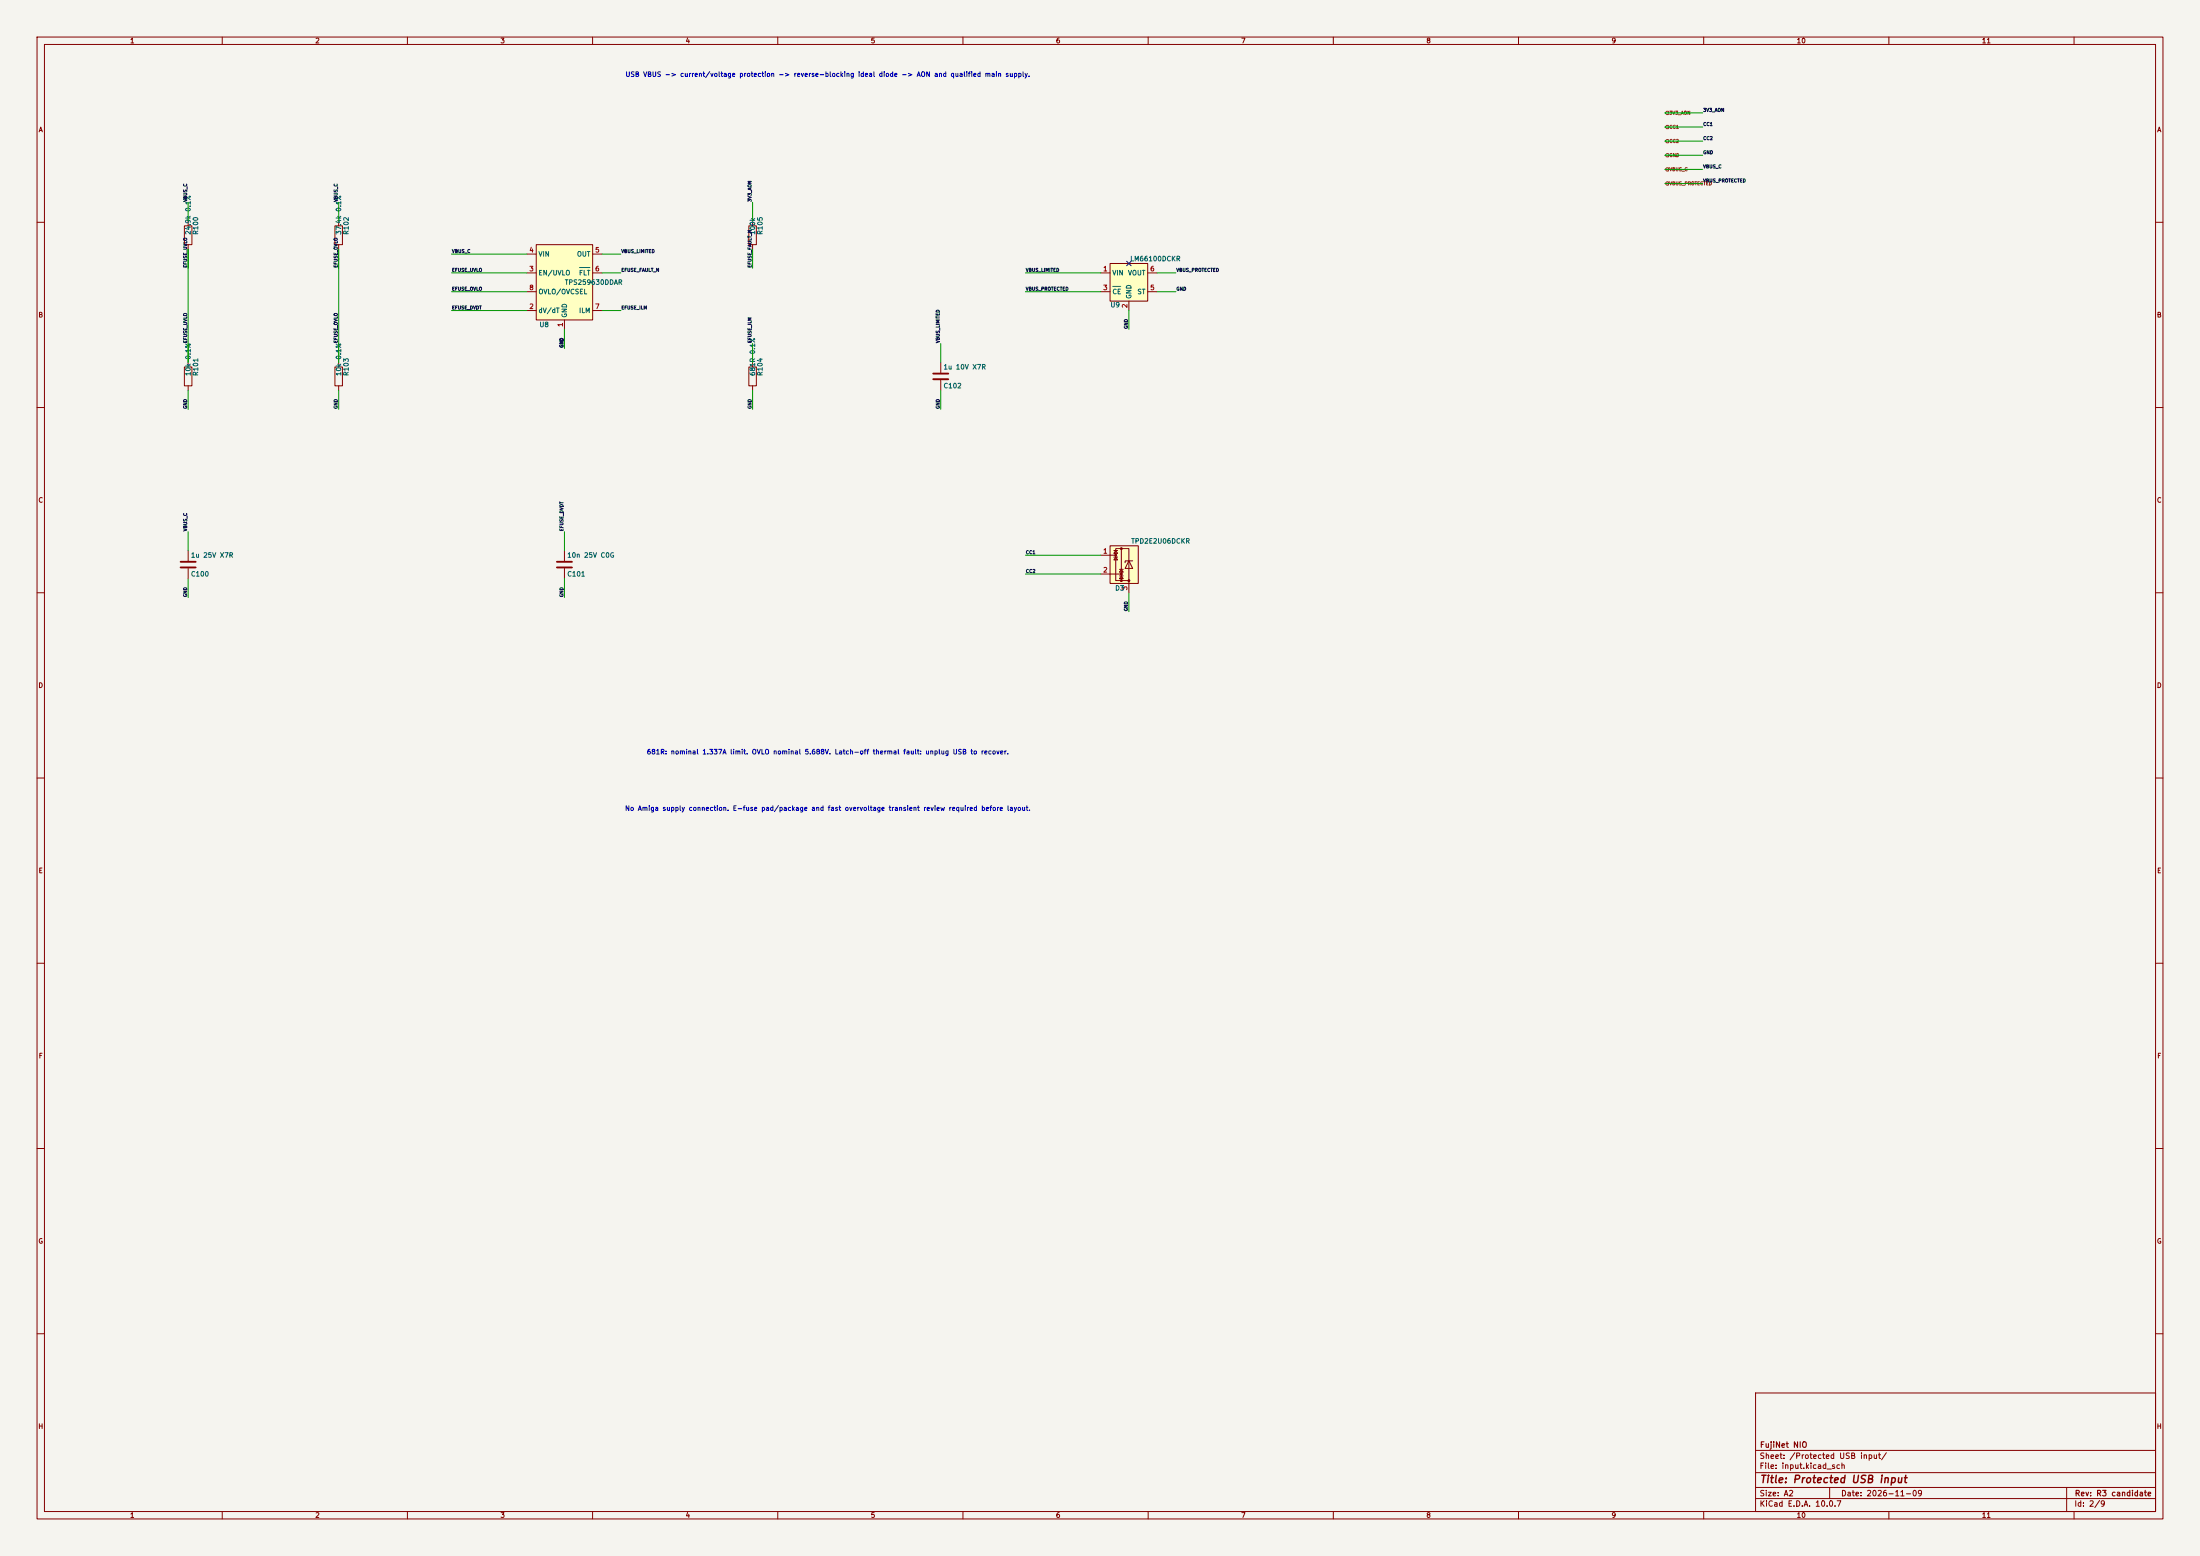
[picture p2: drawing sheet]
(kicad_sch
 (version 20250114)
 (generator "eeschema")
 (generator_version "9.0")
 (paper "A2")
 (title_block
  (title "Protected USB input")
  (date "2026-11-09")
  (rev "R3 candidate")
  (company "FujiNet NIO"))
 (lib_symbols
  (symbol "Power_Management:TPS2596xx" (exclude_from_sim no) (in_bom yes) (on_board yes)
   (in_pos_files yes)
   (duplicate_pin_numbers_are_jumpers no)
   (property "Reference" "U" (at -6.858 11.43 0) (show_name no) (do_not_autoplace no) (effects (font (size 1.27 1.27))))
   (property "Value" "TPS2596xx" (at 0 0 0) (show_name no) (do_not_autoplace no) (effects (font (size 1.27 1.27))))
   (property "Footprint" "Package_SO:TI_SO-PowerPAD-8_ThermalVias" (at 0 -14.478 0) (show_name no) (do_not_autoplace no) (hide yes) (effects (font (size 1.27 1.27))))
   (property "Datasheet" "https://www.ti.com/lit/ds/symlink/tps2596.pdf" (at 0 -17.78 0) (show_name no) (do_not_autoplace no) (hide yes) (effects (font (size 1.27 1.27))))
   (property "Description" "2V7 - 19V, 0.125A - 2A eFuse Protection Switch, SO-8" (at 0 13.208 0) (show_name no) (do_not_autoplace no) (hide yes) (effects (font (size 1.27 1.27))))
   (symbol "TPS2596xx_0_1"
    (rectangle (start -7.62 10.16) (end 7.62 -10.16) (stroke (width 0.254) (type default)) (fill (type background))))
   (symbol "TPS2596xx_1_1"
    (pin power_in line (at 0 -12.7 90) (length 2.54) (name "GND" (effects (font (size 1.27 1.27)))) (number "1" (effects (font (size 1.27 1.27)))))
    (pin passive line (at -10.16 -7.62 0) (length 2.54) (name "dV/dT" (effects (font (size 1.27 1.27)))) (number "2" (effects (font (size 1.27 1.27)))))
    (pin input line (at -10.16 2.54 0) (length 2.54) (name "EN/UVLO" (effects (font (size 1.27 1.27)))) (number "3" (effects (font (size 1.27 1.27)))))
    (pin power_in line (at -10.16 7.62 0) (length 2.54) (name "VIN" (effects (font (size 1.27 1.27)))) (number "4" (effects (font (size 1.27 1.27)))))
    (pin power_out line (at 10.16 7.62 180) (length 2.54) (name "OUT" (effects (font (size 1.27 1.27)))) (number "5" (effects (font (size 1.27 1.27)))))
    (pin open_collector line (at 10.16 2.54 180) (length 2.54) (name "~{FLT}" (effects (font (size 1.27 1.27)))) (number "6" (effects (font (size 1.27 1.27)))))
    (pin output line (at 10.16 -7.62 180) (length 2.54) (name "ILM" (effects (font (size 1.27 1.27)))) (number "7" (effects (font (size 1.27 1.27)))))
    (pin input line (at -10.16 -2.54 0) (length 2.54) (name "OVLO/OVCSEL" (effects (font (size 1.27 1.27)))) (number "8" (effects (font (size 1.27 1.27)))))
    (pin passive line (at 0 -12.7 90) (length 2.54) (hide yes) (name "GND" (effects (font (size 1.27 1.27)))) (number "9" (effects (font (size 1.27 1.27))))))
   (embedded_fonts no))
  (symbol "Power_Management:LM66100DCK" (exclude_from_sim no) (in_bom yes) (on_board yes)
   (in_pos_files yes)
   (duplicate_pin_numbers_are_jumpers no)
   (property "Reference" "U" (at -5.08 6.096 0) (show_name no) (do_not_autoplace no) (effects (font (size 1.27 1.27)) (justify left)))
   (property "Value" "LM66100DCK" (at 0.254 -6.35 0) (show_name no) (do_not_autoplace no) (effects (font (size 1.27 1.27)) (justify left)))
   (property "Footprint" "Package_TO_SOT_SMD:SOT-363_SC-70-6" (at 0 1.27 0) (show_name no) (do_not_autoplace no) (hide yes) (effects (font (size 1.27 1.27))))
   (property "Datasheet" "https://www.ti.com/lit/ds/symlink/lm66100.pdf" (at 0 -1.016 0) (show_name no) (do_not_autoplace no) (hide yes) (effects (font (size 1.27 1.27))))
   (property "Description" "Ideal Diode With Input Polarity Protection 1.5 - 5.5V  Input Voltage, 1.5A Output Current, Ron 141 mOhm, SC-70-6" (at 0 -18.034 0) (show_name no) (do_not_autoplace no) (hide yes) (effects (font (size 1.27 1.27))))
   (symbol "LM66100DCK_0_1"
    (rectangle (start -5.08 5.08) (end 5.08 -5.08) (stroke (width 0.254) (type default)) (fill (type background))))
   (symbol "LM66100DCK_1_1"
    (pin power_in line (at -7.62 2.54 0) (length 2.54) (name "VIN" (effects (font (size 1.27 1.27)))) (number "1" (effects (font (size 1.27 1.27)))))
    (pin power_in line (at 0 -7.62 90) (length 2.54) (name "GND" (effects (font (size 1.27 1.27)))) (number "2" (effects (font (size 1.27 1.27)))))
    (pin input line (at -7.62 -2.54 0) (length 2.54) (name "~{CE}" (effects (font (size 1.27 1.27)))) (number "3" (effects (font (size 1.27 1.27)))))
    (pin no_connect line (at 0 5.08 270) (length 2.54) (hide yes) (name "NC" (effects (font (size 1.27 1.27)))) (number "4" (effects (font (size 1.27 1.27)))))
    (pin open_collector line (at 7.62 -2.54 180) (length 2.54) (name "ST" (effects (font (size 1.27 1.27)))) (number "5" (effects (font (size 1.27 1.27)))))
    (pin power_out line (at 7.62 2.54 180) (length 2.54) (name "VOUT" (effects (font (size 1.27 1.27)))) (number "6" (effects (font (size 1.27 1.27))))))
   (embedded_fonts no))
  (symbol "Device:R"
   (pin_numbers (hide yes))
   (pin_names
    (offset 0)) (exclude_from_sim no) (in_bom yes) (on_board yes)
   (in_pos_files yes)
   (duplicate_pin_numbers_are_jumpers no)
   (property "Reference" "R" (at 2.032 0 90) (show_name no) (do_not_autoplace no) (effects (font (size 1.27 1.27))))
   (property "Value" "R" (at 0 0 90) (show_name no) (do_not_autoplace no) (effects (font (size 1.27 1.27))))
   (property "Footprint" "" (at -1.778 0 90) (show_name no) (do_not_autoplace no) (hide yes) (effects (font (size 1.27 1.27))))
   (property "Datasheet" "" (at 0 0 0) (show_name no) (do_not_autoplace no) (hide yes) (effects (font (size 1.27 1.27))))
   (property "Description" "Resistor" (at 0 0 0) (show_name no) (do_not_autoplace no) (hide yes) (effects (font (size 1.27 1.27))))
   (symbol "R_0_1"
    (rectangle (start -1.016 -2.54) (end 1.016 2.54) (stroke (width 0.254) (type default)) (fill (type none))))
   (symbol "R_1_1"
    (pin passive line (at 0 3.81 270) (length 1.27) (name "" (effects (font (size 1.27 1.27)))) (number "1" (effects (font (size 1.27 1.27)))))
    (pin passive line (at 0 -3.81 90) (length 1.27) (name "" (effects (font (size 1.27 1.27)))) (number "2" (effects (font (size 1.27 1.27))))))
   (embedded_fonts no))
  (symbol "Device:C"
   (pin_numbers (hide yes))
   (pin_names
    (offset 0.254)) (exclude_from_sim no) (in_bom yes) (on_board yes)
   (in_pos_files yes)
   (duplicate_pin_numbers_are_jumpers no)
   (property "Reference" "C" (at 0.635 2.54 0) (show_name no) (do_not_autoplace no) (effects (font (size 1.27 1.27)) (justify left)))
   (property "Value" "C" (at 0.635 -2.54 0) (show_name no) (do_not_autoplace no) (effects (font (size 1.27 1.27)) (justify left)))
   (property "Footprint" "" (at 0.9652 -3.81 0) (show_name no) (do_not_autoplace no) (hide yes) (effects (font (size 1.27 1.27))))
   (property "Datasheet" "" (at 0 0 0) (show_name no) (do_not_autoplace no) (hide yes) (effects (font (size 1.27 1.27))))
   (property "Description" "Unpolarized capacitor" (at 0 0 0) (show_name no) (do_not_autoplace no) (hide yes) (effects (font (size 1.27 1.27))))
   (symbol "C_0_1"
    (polyline (pts (xy -2.032 0.762) (xy 2.032 0.762)) (stroke (width 0.508) (type default)) (fill (type none)))
    (polyline (pts (xy -2.032 -0.762) (xy 2.032 -0.762)) (stroke (width 0.508) (type default)) (fill (type none))))
   (symbol "C_1_1"
    (pin passive line (at 0 3.81 270) (length 2.794) (name "" (effects (font (size 1.27 1.27)))) (number "1" (effects (font (size 1.27 1.27)))))
    (pin passive line (at 0 -3.81 90) (length 2.794) (name "" (effects (font (size 1.27 1.27)))) (number "2" (effects (font (size 1.27 1.27))))))
   (embedded_fonts no))
  (symbol "Power_Protection:TPD2E2U06DCK" (exclude_from_sim no) (in_bom yes) (on_board yes)
   (in_pos_files yes)
   (duplicate_pin_numbers_are_jumpers no)
   (property "Reference" "U" (at -3.81 6.35 0) (show_name no) (do_not_autoplace no) (effects (font (size 1.27 1.27))))
   (property "Value" "TPD2E2U06DCK" (at 0.508 -6.35 0) (show_name no) (do_not_autoplace no) (effects (font (size 1.27 1.27)) (justify left)))
   (property "Footprint" "Package_TO_SOT_SMD:SOT-323_SC-70" (at -20.32 -6.35 0) (show_name no) (do_not_autoplace no) (hide yes) (effects (font (size 1.27 1.27))))
   (property "Datasheet" "http://www.ti.com/lit/ds/symlink/tpd2e2u06.pdf" (at -5.08 5.08 0) (show_name no) (do_not_autoplace no) (hide yes) (effects (font (size 1.27 1.27))))
   (property "Description" "Dual-Channel High-Speed ESD Protection, SC-70" (at 0 0 0) (show_name no) (do_not_autoplace no) (hide yes) (effects (font (size 1.27 1.27))))
   (symbol "TPD2E2U06DCK_0_1"
    (rectangle (start -5.08 5.08) (end 2.54 -5.08) (stroke (width 0.254) (type default)) (fill (type background)))
    (rectangle (start -3.556 4.318) (end 0 -4.318) (stroke (width 0) (type default)) (fill (type none)))
    (polyline (pts (xy -3.556 3.81) (xy -4.064 3.048) (xy -3.048 3.048) (xy -3.556 3.81)) (stroke (width 0) (type default)) (fill (type none)))
    (circle (center -3.556 2.54) (radius 0.254) (stroke (width 0) (type default)) (fill (type outline)))
    (polyline (pts (xy -3.556 2.54) (xy -5.08 2.54)) (stroke (width 0) (type default)) (fill (type none)))
    (polyline (pts (xy -3.556 2.032) (xy -4.064 1.27) (xy -3.048 1.27) (xy -3.556 2.032)) (stroke (width 0) (type default)) (fill (type none)))
    (polyline (pts (xy -3.048 3.81) (xy -4.064 3.81)) (stroke (width 0) (type default)) (fill (type none)))
    (polyline (pts (xy -3.048 2.032) (xy -4.064 2.032)) (stroke (width 0) (type default)) (fill (type none)))
    (circle (center -2.032 4.318) (radius 0.254) (stroke (width 0) (type default)) (fill (type outline)))
    (polyline (pts (xy -2.032 -1.27) (xy -2.54 -2.032) (xy -1.524 -2.032) (xy -2.032 -1.27)) (stroke (width 0) (type default)) (fill (type none)))
    (circle (center -2.032 -2.54) (radius 0.254) (stroke (width 0) (type default)) (fill (type outline)))
    (polyline (pts (xy -2.032 -2.54) (xy -5.08 -2.54)) (stroke (width 0) (type default)) (fill (type none)))
    (polyline (pts (xy -2.032 -3.048) (xy -2.54 -3.81) (xy -1.524 -3.81) (xy -2.032 -3.048)) (stroke (width 0) (type default)) (fill (type none)))
    (circle (center -2.032 -4.318) (radius 0.254) (stroke (width 0) (type default)) (fill (type outline)))
    (polyline (pts (xy -2.032 -4.318) (xy -2.032 4.318)) (stroke (width 0) (type default)) (fill (type none)))
    (polyline (pts (xy -1.524 -1.27) (xy -2.54 -1.27)) (stroke (width 0) (type default)) (fill (type none)))
    (polyline (pts (xy -1.524 -3.048) (xy -2.54 -3.048)) (stroke (width 0) (type default)) (fill (type none)))
    (polyline (pts (xy 0 1.016) (xy 1.016 -1.016) (xy -1.016 -1.016) (xy 0 1.016)) (stroke (width 0) (type default)) (fill (type none)))
    (polyline (pts (xy 0 -4.318) (xy 0 -5.08)) (stroke (width 0) (type default)) (fill (type none)))
    (circle (center 0 -4.318) (radius 0.254) (stroke (width 0) (type default)) (fill (type outline)))
    (polyline (pts (xy 1.016 1.016) (xy -1.016 1.016) (xy -1.016 0.508)) (stroke (width 0) (type default)) (fill (type none))))
   (symbol "TPD2E2U06DCK_1_1"
    (pin passive line (at -7.62 2.54 0) (length 2.54) (name "" (effects (font (size 1.27 1.27)))) (number "1" (effects (font (size 1.27 1.27)))))
    (pin passive line (at -7.62 -2.54 0) (length 2.54) (name "" (effects (font (size 1.27 1.27)))) (number "2" (effects (font (size 1.27 1.27)))))
    (pin passive line (at 0 -7.62 90) (length 2.54) (name "" (effects (font (size 1.27 1.27)))) (number "3" (effects (font (size 1.27 1.27))))))
   (embedded_fonts no)))
 (symbol
  (lib_id "Power_Management:TPS2596xx")
  (at 152.4 76.2 0)
  (unit 1)
  (exclude_from_sim no)
  (in_bom yes)
  (on_board yes)
  (dnp no)
  (fields_autoplaced no)
  (property "Reference" "U8" (at 145.542 87.63 0.0000) (effects (font (size 1.27 1.27)) (justify left)))
  (property "Value" "TPS259630DDAR" (at 152.4 76.2 0.0000) (effects (font (size 1.27 1.27)) (justify left)))
  (property "Footprint" "Package_SO:TI_SO-PowerPAD-8" (at 152.4 61.722 0.0000) (effects (font (size 1.27 1.27)) (hide yes)))
  (pin "1")
  (pin "2")
  (pin "3")
  (pin "4")
  (pin "5")
  (pin "6")
  (pin "7")
  (pin "8")
  (pin "9"))
 (symbol
  (lib_id "Power_Management:LM66100DCK")
  (at 304.8 76.2 0)
  (unit 1)
  (exclude_from_sim no)
  (in_bom yes)
  (on_board yes)
  (dnp no)
  (fields_autoplaced no)
  (property "Reference" "U9" (at 299.72 82.296 0.0000) (effects (font (size 1.27 1.27)) (justify left)))
  (property "Value" "LM66100DCKR" (at 305.054 69.85 0.0000) (effects (font (size 1.27 1.27)) (justify left)))
  (property "Footprint" "Package_TO_SOT_SMD:SOT-363_SC-70-6" (at 304.8 77.47 0.0000) (effects (font (size 1.27 1.27)) (hide yes)))
  (pin "1")
  (pin "2")
  (pin "3")
  (pin "4")
  (pin "5")
  (pin "6"))
 (symbol
  (lib_id "Device:R")
  (at 50.8 63.5 0)
  (unit 1)
  (exclude_from_sim no)
  (in_bom yes)
  (on_board yes)
  (dnp no)
  (fields_autoplaced no)
  (property "Reference" "R100" (at 52.832 63.5 90) (effects (font (size 1.27 1.27)) (justify left)))
  (property "Value" "24.9k 0.1%" (at 50.8 63.5 90) (effects (font (size 1.27 1.27)) (justify left)))
  (property "Footprint" "Resistor_SMD:R_0603_1608Metric" (at 49.022 63.5 90) (effects (font (size 1.27 1.27)) (hide yes)))
  (pin "1")
  (pin "2"))
 (symbol
  (lib_id "Device:R")
  (at 50.8 101.6 0)
  (unit 1)
  (exclude_from_sim no)
  (in_bom yes)
  (on_board yes)
  (dnp no)
  (fields_autoplaced no)
  (property "Reference" "R101" (at 52.832 101.6 90) (effects (font (size 1.27 1.27)) (justify left)))
  (property "Value" "10k 0.1%" (at 50.8 101.6 90) (effects (font (size 1.27 1.27)) (justify left)))
  (property "Footprint" "Resistor_SMD:R_0603_1608Metric" (at 49.022 101.6 90) (effects (font (size 1.27 1.27)) (hide yes)))
  (pin "1")
  (pin "2"))
 (symbol
  (lib_id "Device:R")
  (at 91.44 63.5 0)
  (unit 1)
  (exclude_from_sim no)
  (in_bom yes)
  (on_board yes)
  (dnp no)
  (fields_autoplaced no)
  (property "Reference" "R102" (at 93.472 63.5 90) (effects (font (size 1.27 1.27)) (justify left)))
  (property "Value" "37.4k 0.1%" (at 91.44 63.5 90) (effects (font (size 1.27 1.27)) (justify left)))
  (property "Footprint" "Resistor_SMD:R_0603_1608Metric" (at 89.662 63.5 90) (effects (font (size 1.27 1.27)) (hide yes)))
  (pin "1")
  (pin "2"))
 (symbol
  (lib_id "Device:R")
  (at 91.44 101.6 0)
  (unit 1)
  (exclude_from_sim no)
  (in_bom yes)
  (on_board yes)
  (dnp no)
  (fields_autoplaced no)
  (property "Reference" "R103" (at 93.472 101.6 90) (effects (font (size 1.27 1.27)) (justify left)))
  (property "Value" "10k 0.1%" (at 91.44 101.6 90) (effects (font (size 1.27 1.27)) (justify left)))
  (property "Footprint" "Resistor_SMD:R_0603_1608Metric" (at 89.662 101.6 90) (effects (font (size 1.27 1.27)) (hide yes)))
  (pin "1")
  (pin "2"))
 (symbol
  (lib_id "Device:R")
  (at 203.2 101.6 0)
  (unit 1)
  (exclude_from_sim no)
  (in_bom yes)
  (on_board yes)
  (dnp no)
  (fields_autoplaced no)
  (property "Reference" "R104" (at 205.232 101.6 90) (effects (font (size 1.27 1.27)) (justify left)))
  (property "Value" "681R 0.1%" (at 203.2 101.6 90) (effects (font (size 1.27 1.27)) (justify left)))
  (property "Footprint" "Resistor_SMD:R_0603_1608Metric" (at 201.422 101.6 90) (effects (font (size 1.27 1.27)) (hide yes)))
  (pin "1")
  (pin "2"))
 (symbol
  (lib_id "Device:R")
  (at 203.2 63.5 0)
  (unit 1)
  (exclude_from_sim no)
  (in_bom yes)
  (on_board yes)
  (dnp no)
  (fields_autoplaced no)
  (property "Reference" "R105" (at 205.232 63.5 90) (effects (font (size 1.27 1.27)) (justify left)))
  (property "Value" "100k" (at 203.2 63.5 90) (effects (font (size 1.27 1.27)) (justify left)))
  (property "Footprint" "Resistor_SMD:R_0603_1608Metric" (at 201.422 63.5 90) (effects (font (size 1.27 1.27)) (hide yes)))
  (pin "1")
  (pin "2"))
 (symbol
  (lib_id "Device:C")
  (at 50.8 152.4 0)
  (unit 1)
  (exclude_from_sim no)
  (in_bom yes)
  (on_board yes)
  (dnp no)
  (fields_autoplaced no)
  (property "Reference" "C100" (at 51.435 154.94 0.0000) (effects (font (size 1.27 1.27)) (justify left)))
  (property "Value" "1u 25V X7R" (at 51.435 149.86 0.0000) (effects (font (size 1.27 1.27)) (justify left)))
  (property "Footprint" "Capacitor_SMD:C_0603_1608Metric" (at 51.7652 148.59 0.0000) (effects (font (size 1.27 1.27)) (hide yes)))
  (pin "1")
  (pin "2"))
 (symbol
  (lib_id "Device:C")
  (at 152.4 152.4 0)
  (unit 1)
  (exclude_from_sim no)
  (in_bom yes)
  (on_board yes)
  (dnp no)
  (fields_autoplaced no)
  (property "Reference" "C101" (at 153.035 154.94 0.0000) (effects (font (size 1.27 1.27)) (justify left)))
  (property "Value" "10n 25V C0G" (at 153.035 149.86 0.0000) (effects (font (size 1.27 1.27)) (justify left)))
  (property "Footprint" "Capacitor_SMD:C_0805_2012Metric" (at 153.3652 148.59 0.0000) (effects (font (size 1.27 1.27)) (hide yes)))
  (pin "1")
  (pin "2"))
 (symbol
  (lib_id "Device:C")
  (at 254 101.6 0)
  (unit 1)
  (exclude_from_sim no)
  (in_bom yes)
  (on_board yes)
  (dnp no)
  (fields_autoplaced no)
  (property "Reference" "C102" (at 254.635 104.14 0.0000) (effects (font (size 1.27 1.27)) (justify left)))
  (property "Value" "1u 10V X7R" (at 254.635 99.06 0.0000) (effects (font (size 1.27 1.27)) (justify left)))
  (property "Footprint" "Capacitor_SMD:C_0603_1608Metric" (at 254.9652 97.79 0.0000) (effects (font (size 1.27 1.27)) (hide yes)))
  (pin "1")
  (pin "2"))
 (symbol
  (lib_id "Power_Protection:TPD2E2U06DCK")
  (at 304.8 152.4 0)
  (unit 1)
  (exclude_from_sim no)
  (in_bom yes)
  (on_board yes)
  (dnp no)
  (fields_autoplaced no)
  (property "Reference" "D3" (at 300.99 158.75 0.0000) (effects (font (size 1.27 1.27)) (justify left)))
  (property "Value" "TPD2E2U06DCKR" (at 305.308 146.05 0.0000) (effects (font (size 1.27 1.27)) (justify left)))
  (property "Footprint" "Package_TO_SOT_SMD:SOT-323_SC-70" (at 284.48 146.05 0.0000) (effects (font (size 1.27 1.27)) (hide yes)))
  (pin "1")
  (pin "2")
  (pin "3"))
 (wire
  (pts (xy 152.4 88.9) (xy 152.4 93.98))
  (stroke (width 0) (type default)))
 (wire
  (pts (xy 142.24 83.82) (xy 121.92 83.82))
  (stroke (width 0) (type default)))
 (wire
  (pts (xy 142.24 73.66) (xy 121.92 73.66))
  (stroke (width 0) (type default)))
 (wire
  (pts (xy 142.24 68.58) (xy 121.92 68.58))
  (stroke (width 0) (type default)))
 (wire
  (pts (xy 162.56 68.58) (xy 167.64 68.58))
  (stroke (width 0) (type default)))
 (wire
  (pts (xy 162.56 73.66) (xy 167.64 73.66))
  (stroke (width 0) (type default)))
 (wire
  (pts (xy 162.56 83.82) (xy 167.64 83.82))
  (stroke (width 0) (type default)))
 (wire
  (pts (xy 142.24 78.74) (xy 121.92 78.74))
  (stroke (width 0) (type default)))
 (wire
  (pts (xy 152.4 88.9) (xy 152.4 93.98))
  (stroke (width 0) (type default)))
 (wire
  (pts (xy 297.18 73.66) (xy 276.86 73.66))
  (stroke (width 0) (type default)))
 (wire
  (pts (xy 304.8 83.82) (xy 304.8 88.9))
  (stroke (width 0) (type default)))
 (wire
  (pts (xy 297.18 78.74) (xy 276.86 78.74))
  (stroke (width 0) (type default)))
 (wire
  (pts (xy 312.42 78.74) (xy 317.5 78.74))
  (stroke (width 0) (type default)))
 (wire
  (pts (xy 312.42 73.66) (xy 317.5 73.66))
  (stroke (width 0) (type default)))
 (wire
  (pts (xy 50.8 59.69) (xy 50.8 54.61))
  (stroke (width 0) (type default)))
 (wire
  (pts (xy 50.8 67.31) (xy 50.8 72.39))
  (stroke (width 0) (type default)))
 (wire
  (pts (xy 50.8 97.79) (xy 50.8 92.71))
  (stroke (width 0) (type default)))
 (wire
  (pts (xy 50.8 105.41) (xy 50.8 110.49))
  (stroke (width 0) (type default)))
 (wire
  (pts (xy 91.44 59.69) (xy 91.44 54.61))
  (stroke (width 0) (type default)))
 (wire
  (pts (xy 91.44 67.31) (xy 91.44 72.39))
  (stroke (width 0) (type default)))
 (wire
  (pts (xy 91.44 97.79) (xy 91.44 92.71))
  (stroke (width 0) (type default)))
 (wire
  (pts (xy 91.44 105.41) (xy 91.44 110.49))
  (stroke (width 0) (type default)))
 (wire
  (pts (xy 203.2 97.79) (xy 203.2 92.71))
  (stroke (width 0) (type default)))
 (wire
  (pts (xy 203.2 105.41) (xy 203.2 110.49))
  (stroke (width 0) (type default)))
 (wire
  (pts (xy 203.2 59.69) (xy 203.2 54.61))
  (stroke (width 0) (type default)))
 (wire
  (pts (xy 203.2 67.31) (xy 203.2 72.39))
  (stroke (width 0) (type default)))
 (wire
  (pts (xy 50.8 148.59) (xy 50.8 143.51))
  (stroke (width 0) (type default)))
 (wire
  (pts (xy 50.8 156.21) (xy 50.8 161.29))
  (stroke (width 0) (type default)))
 (wire
  (pts (xy 152.4 148.59) (xy 152.4 143.51))
  (stroke (width 0) (type default)))
 (wire
  (pts (xy 152.4 156.21) (xy 152.4 161.29))
  (stroke (width 0) (type default)))
 (wire
  (pts (xy 254 97.79) (xy 254 92.71))
  (stroke (width 0) (type default)))
 (wire
  (pts (xy 254 105.41) (xy 254 110.49))
  (stroke (width 0) (type default)))
 (wire
  (pts (xy 297.18 149.86) (xy 276.86 149.86))
  (stroke (width 0) (type default)))
 (wire
  (pts (xy 297.18 154.94) (xy 276.86 154.94))
  (stroke (width 0) (type default)))
 (wire
  (pts (xy 304.8 160.02) (xy 304.8 165.1))
  (stroke (width 0) (type default)))
 (wire
  (pts (xy 50.8 67.31) (xy 50.8 69.85))
  (stroke (width 0) (type default)))
 (wire
  (pts (xy 50.8 97.79) (xy 50.8 95.25))
  (stroke (width 0) (type default)))
 (wire
  (pts (xy 50.8 69.85) (xy 50.8 95.25))
  (stroke (width 0) (type default)))
 (wire
  (pts (xy 91.44 67.31) (xy 91.44 69.85))
  (stroke (width 0) (type default)))
 (wire
  (pts (xy 91.44 97.79) (xy 91.44 95.25))
  (stroke (width 0) (type default)))
 (wire
  (pts (xy 91.44 69.85) (xy 91.44 95.25))
  (stroke (width 0) (type default)))
 (wire
  (pts (xy 449.58 30.48) (xy 459.74 30.48))
  (stroke (width 0) (type default)))
 (wire
  (pts (xy 449.58 34.29) (xy 459.74 34.29))
  (stroke (width 0) (type default)))
 (wire
  (pts (xy 449.58 38.1) (xy 459.74 38.1))
  (stroke (width 0) (type default)))
 (wire
  (pts (xy 449.58 41.91) (xy 459.74 41.91))
  (stroke (width 0) (type default)))
 (wire
  (pts (xy 449.58 45.72) (xy 459.74 45.72))
  (stroke (width 0) (type default)))
 (wire
  (pts (xy 449.58 49.53) (xy 459.74 49.53))
  (stroke (width 0) (type default)))
 (label "GND"
  (at 152.4 93.98 90)
  (effects (font (size 0.889 0.889)) (justify left bottom)))
 (label "EFUSE_DVDT"
  (at 121.92 83.82 0.0000)
  (effects (font (size 0.889 0.889)) (justify left bottom)))
 (label "EFUSE_UVLO"
  (at 121.92 73.66 0.0000)
  (effects (font (size 0.889 0.889)) (justify left bottom)))
 (label "VBUS_C"
  (at 121.92 68.58 0.0000)
  (effects (font (size 0.889 0.889)) (justify left bottom)))
 (label "VBUS_LIMITED"
  (at 167.64 68.58 0.0000)
  (effects (font (size 0.889 0.889)) (justify left bottom)))
 (label "EFUSE_FAULT_N"
  (at 167.64 73.66 0.0000)
  (effects (font (size 0.889 0.889)) (justify left bottom)))
 (label "EFUSE_ILM"
  (at 167.64 83.82 0.0000)
  (effects (font (size 0.889 0.889)) (justify left bottom)))
 (label "EFUSE_OVLO"
  (at 121.92 78.74 0.0000)
  (effects (font (size 0.889 0.889)) (justify left bottom)))
 (label "GND"
  (at 152.4 93.98 90)
  (effects (font (size 0.889 0.889)) (justify left bottom)))
 (label "VBUS_LIMITED"
  (at 276.86 73.66 0.0000)
  (effects (font (size 0.889 0.889)) (justify left bottom)))
 (label "GND"
  (at 304.8 88.9 90)
  (effects (font (size 0.889 0.889)) (justify left bottom)))
 (label "VBUS_PROTECTED"
  (at 276.86 78.74 0.0000)
  (effects (font (size 0.889 0.889)) (justify left bottom)))
 (label "GND"
  (at 317.5 78.74 0.0000)
  (effects (font (size 0.889 0.889)) (justify left bottom)))
 (label "VBUS_PROTECTED"
  (at 317.5 73.66 0.0000)
  (effects (font (size 0.889 0.889)) (justify left bottom)))
 (label "VBUS_C"
  (at 50.8 54.61 90)
  (effects (font (size 0.889 0.889)) (justify left bottom)))
 (label "EFUSE_UVLO"
  (at 50.8 72.39 90)
  (effects (font (size 0.889 0.889)) (justify left bottom)))
 (label "EFUSE_UVLO"
  (at 50.8 92.71 90)
  (effects (font (size 0.889 0.889)) (justify left bottom)))
 (label "GND"
  (at 50.8 110.49 90)
  (effects (font (size 0.889 0.889)) (justify left bottom)))
 (label "VBUS_C"
  (at 91.44 54.61 90)
  (effects (font (size 0.889 0.889)) (justify left bottom)))
 (label "EFUSE_OVLO"
  (at 91.44 72.39 90)
  (effects (font (size 0.889 0.889)) (justify left bottom)))
 (label "EFUSE_OVLO"
  (at 91.44 92.71 90)
  (effects (font (size 0.889 0.889)) (justify left bottom)))
 (label "GND"
  (at 91.44 110.49 90)
  (effects (font (size 0.889 0.889)) (justify left bottom)))
 (label "EFUSE_ILM"
  (at 203.2 92.71 90)
  (effects (font (size 0.889 0.889)) (justify left bottom)))
 (label "GND"
  (at 203.2 110.49 90)
  (effects (font (size 0.889 0.889)) (justify left bottom)))
 (label "3V3_AON"
  (at 203.2 54.61 90)
  (effects (font (size 0.889 0.889)) (justify left bottom)))
 (label "EFUSE_FAULT_N"
  (at 203.2 72.39 90)
  (effects (font (size 0.889 0.889)) (justify left bottom)))
 (label "VBUS_C"
  (at 50.8 143.51 90)
  (effects (font (size 0.889 0.889)) (justify left bottom)))
 (label "GND"
  (at 50.8 161.29 90)
  (effects (font (size 0.889 0.889)) (justify left bottom)))
 (label "EFUSE_DVDT"
  (at 152.4 143.51 90)
  (effects (font (size 0.889 0.889)) (justify left bottom)))
 (label "GND"
  (at 152.4 161.29 90)
  (effects (font (size 0.889 0.889)) (justify left bottom)))
 (label "VBUS_LIMITED"
  (at 254 92.71 90)
  (effects (font (size 0.889 0.889)) (justify left bottom)))
 (label "GND"
  (at 254 110.49 90)
  (effects (font (size 0.889 0.889)) (justify left bottom)))
 (label "CC1"
  (at 276.86 149.86 0.0000)
  (effects (font (size 0.889 0.889)) (justify left bottom)))
 (label "CC2"
  (at 276.86 154.94 0.0000)
  (effects (font (size 0.889 0.889)) (justify left bottom)))
 (label "GND"
  (at 304.8 165.1 90)
  (effects (font (size 0.889 0.889)) (justify left bottom)))
 (label "3V3_AON"
  (at 459.74 30.48 0.0000)
  (effects (font (size 0.889 0.889)) (justify left bottom)))
 (label "CC1"
  (at 459.74 34.29 0.0000)
  (effects (font (size 0.889 0.889)) (justify left bottom)))
 (label "CC2"
  (at 459.74 38.1 0.0000)
  (effects (font (size 0.889 0.889)) (justify left bottom)))
 (label "GND"
  (at 459.74 41.91 0.0000)
  (effects (font (size 0.889 0.889)) (justify left bottom)))
 (label "VBUS_C"
  (at 459.74 45.72 0.0000)
  (effects (font (size 0.889 0.889)) (justify left bottom)))
 (label "VBUS_PROTECTED"
  (at 459.74 49.53 0.0000)
  (effects (font (size 0.889 0.889)) (justify left bottom)))
 (hierarchical_label "3V3_AON"
  (shape input)
  (at 449.58 30.48 0.0000)
  (effects (font (size 0.889 0.889)) (justify left)))
 (hierarchical_label "CC1"
  (shape input)
  (at 449.58 34.29 0.0000)
  (effects (font (size 0.889 0.889)) (justify left)))
 (hierarchical_label "CC2"
  (shape input)
  (at 449.58 38.1 0.0000)
  (effects (font (size 0.889 0.889)) (justify left)))
 (hierarchical_label "GND"
  (shape input)
  (at 449.58 41.91 0.0000)
  (effects (font (size 0.889 0.889)) (justify left)))
 (hierarchical_label "VBUS_C"
  (shape input)
  (at 449.58 45.72 0.0000)
  (effects (font (size 0.889 0.889)) (justify left)))
 (hierarchical_label "VBUS_PROTECTED"
  (shape input)
  (at 449.58 49.53 0.0000)
  (effects (font (size 0.889 0.889)) (justify left)))
 (no_connect
  (at 304.8 71.12))
 (text "USB VBUS -> current/voltage protection -> reverse-blocking ideal diode -> AON and qualified main supply."
  (exclude_from_sim no)
  (at 223.52 20.32 0.0000)
  (effects (font (size 1.27 1.27))))
 (text "681R: nominal 1.337A limit. OVLO nominal 5.688V. Latch-off thermal fault: unplug USB to recover."
  (exclude_from_sim no)
  (at 223.52 203.2 0.0000)
  (effects (font (size 1.27 1.27))))
 (text "No Amiga supply connection. E-fuse pad/package and fast overvoltage transient review required before layout."
  (exclude_from_sim no)
  (at 223.52 218.44 0.0000)
  (effects (font (size 1.27 1.27))))
 (sheet_instances
  (path ""
   (page "1")))
 (embedded_fonts no))
